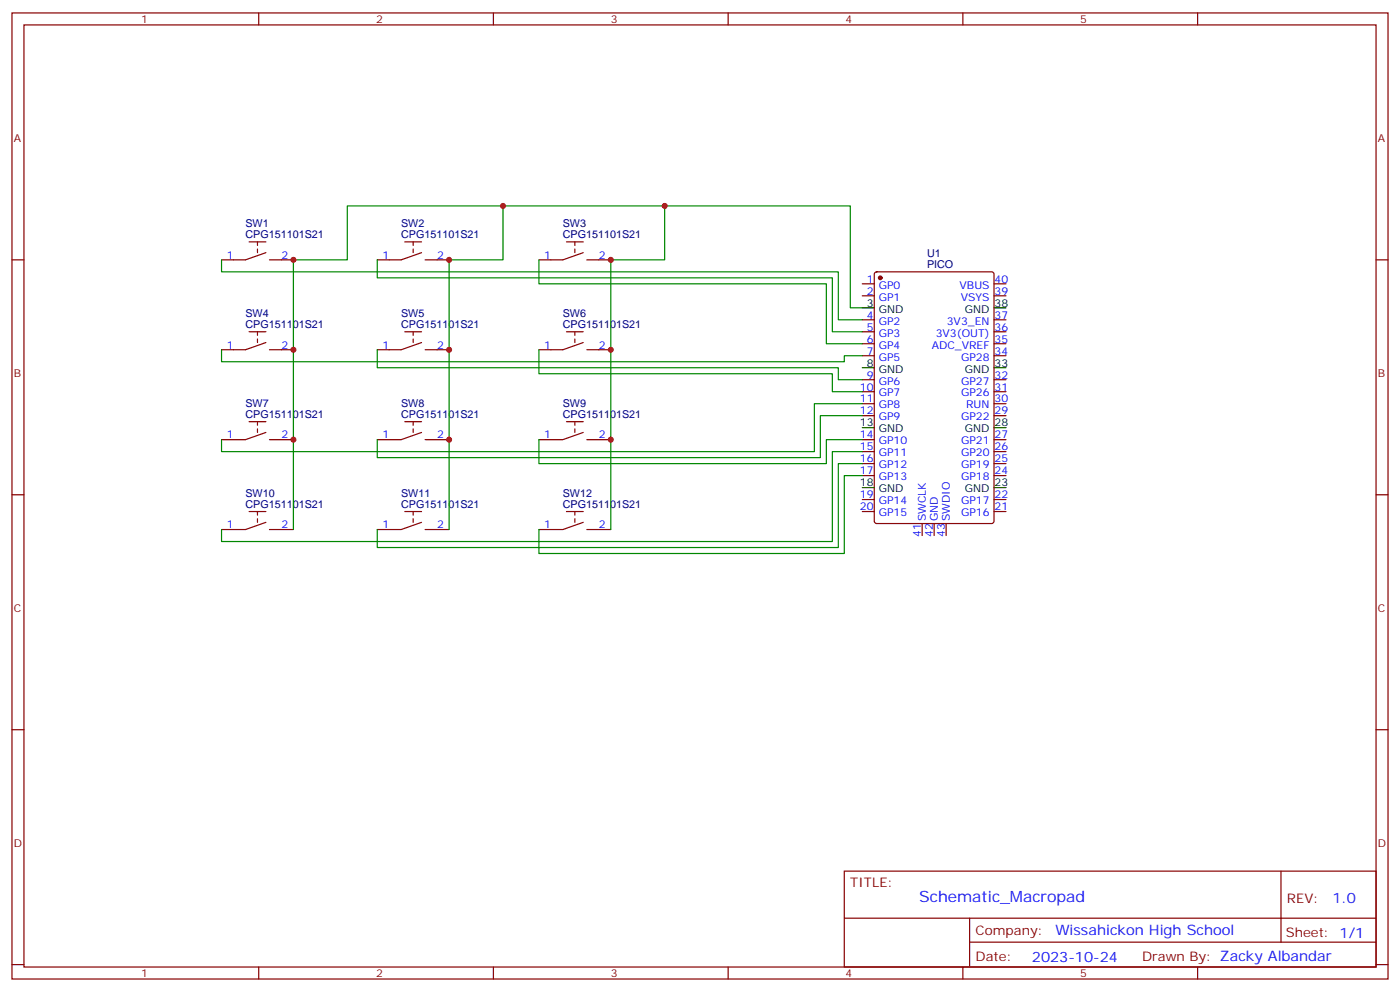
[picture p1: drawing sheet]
<svg xmlns="http://www.w3.org/2000/svg" width="412mm" height="292mm" viewBox="0 0 412 292" stroke-linecap="round" stroke-linejoin="round" font-family="sans-serif">
<g fill="none" stroke="#870000" stroke-width=".35">
<path d="M3.5 3.8h405.4v284.3h-405.4zM7.1 7.3h398.2v277.3h-398.2zM76.2 3.8v3.5M145.3 3.8v3.5M214.5 3.8v3.5M283.6 3.8v3.5M352.8 3.8v3.5M3.5 76.5h3.6M73.4 71.2h4.9M75.8 71.2v1M75.8 73.3v1.1M78.3 74.4l-6 2.1h-7"/>
<path d="M79.4 76.5h7M119.2 71.2h5M121.7 71.2v1M121.7 73.3v1.1M124.2 74.4l-6 2.1h-7.1M125.2 76.5h7.1M166.9 71.2h4.9M169.3 71.2v1M169.3 73.3v1.1M171.8 74.4l-6 2.1h-7.1M172.9 76.5h7M405.3 76.5h3.6"/>
<path d="M73.4 97.6h4.9M75.8 97.6v1.1M75.8 99.8v1M119.2 97.6h5M121.7 97.6v1.1M121.7 99.8v1M166.9 97.6h4.9M169.3 97.6v1.1M169.3 99.8v1M254 97.6h3.5M254 83.5h3.5M254 87.1h3.5"/>
<path d="M254 94.1h3.5M257.8 80.2l.4-.2h33.9l.7 .4v73l-.5 .6-34.1 .1-.6-.5-.1-72.9zM292.8 97.6h3.5M292.8 83.5h3.5M292.8 87.1h3.5M292.8 94.1h3.5M78.3 100.8l-6 2.1h-7M79.4 102.9h7M124.2 100.8l-6 2.1h-7.1M125.2 102.9h7.1M171.8 100.8l-6 2.1h-7.1M172.9 102.9h7"/>
<path d="M254 101.2h3.5M254 104.7h3.5M254 111.8h3.5M254 115.3h3.5M254 118.8h3.5M292.8 101.2h3.5M292.8 104.7h3.5M292.8 111.8h3.5M292.8 115.3h3.5M292.8 118.8h3.5M73.4 124.1h4.9M75.8 124.1v1.1"/>
<path d="M75.8 126.2v1.1M78.3 127.3l-6 2.1h-7M79.4 129.4h7M119.2 124.1h5M121.7 124.1v1.1M121.7 126.2v1.1M124.2 127.3l-6 2.1h-7.1M125.2 129.4h7.1M166.9 124.1h4.9M169.3 124.1v1.1M169.3 126.2v1.1M171.8 127.3l-6 2.1h-7.1"/>
<path d="M172.9 129.4h7M254 129.4h3.5M254 122.3h3.5M254 132.9h3.5M254 136.5h3.5M254 140h3.5M292.8 129.4h3.5M292.8 122.3h3.5M292.8 132.9h3.5M292.8 136.5h3.5M292.8 140h3.5M3.5 145.6h3.6"/>
<path d="M73.4 150.6h4.9M75.8 150.6v1M75.8 152.7v1M78.3 153.7l-6 2.2h-7M79.4 155.9h7M119.2 150.6h5M121.7 150.6v1M121.7 152.7v1M124.2 153.7l-6 2.2h-7.1M125.2 155.9h7.1M166.9 150.6h4.9M169.3 150.6v1"/>
<path d="M169.3 152.7v1M171.8 153.7l-6 2.2h-7.1M172.9 155.9h7M254 150.6h3.5M254 147h3.5M271.6 154.1v3.5M275.2 154.1v3.5M278.7 154.1v3.5M292.8 150.6h3.5M292.8 147h3.5M405.3 145.6h3.6M3.5 214.8h3.6"/>
<path d="M405.3 214.8h3.6M248.7 256.4h156.6v28.2h-156.6zM377.3 256.4v20.9M248.7 270.2h156.5M285.6 277.3h119.6M285.6 270.2v14.2M3.5 283.9h3.6M76.2 284.6v3.5M145.3 284.6v3.5M214.5 284.6v3.5M283.6 284.6v3.5M352.8 284.6v3.5"/>
<path d="M405.3 283.9h3.6"/>
</g>
<circle cx="259.3" cy="81.8" r=".53" fill="#870000" stroke="#870000" stroke-width=".35"/>
<path d="M254 90.6h3.5M292.8 90.6h3.5M254 108.2h3.5M292.8 108.2h3.5M254 125.9h3.5M292.8 125.9h3.5M254 143.5h3.5M292.8 143.5h3.5" fill="none" stroke="#000" stroke-width=".35"/>
<g fill="none" stroke="#008700" stroke-width=".35">
<path d="M65.3 76.5v3.5h181.6v14.1h7.1M111.1 76.5v5.3h134.1v15.8h8.8M148.2 60.6v15.9h-15.9v79.4M158.7 76.5v7h84.7v17.7h10.6M195.8 60.6v15.9h-15.9v79.4M254 90.6h-3.5v-30h-148.2v15.9h-15.9v79.4M65.3 102.9v3.6h183.4v-1.8h5.3M111.1 102.9v5.3h135.8v3.6h7.1M158.7 102.9v7.1h86.5v5.3h8.8M254 118.8h-14.1v14.1h-174.6v-3.5M158.7 129.4v7.1h84.7v-7.1h10.6M254 132.9h-8.8v26.5h-179.9v-3.5"/>
<path d="M254 136.5h-7.1v24.6h-135.8v-5.2M254 140h-5.3v22.9h-90v-7M254 122.3h-12.3v12.4h-130.6v-5.3"/>
</g>
<g fill="#c00">
<circle cx="132.3" cy="102.9" r=".88"/>
<circle cx="132.3" cy="129.4" r=".88"/>
<circle cx="179.9" cy="102.9" r=".88"/>
<circle cx="179.9" cy="129.4" r=".88"/>
<circle cx="179.9" cy="76.5" r=".88"/>
<circle cx="132.3" cy="76.5" r=".88"/>
<circle cx="86.4" cy="102.9" r=".88"/>
<circle cx="86.4" cy="129.4" r=".88"/>
<circle cx="148.2" cy="60.6" r=".88"/>
<circle cx="195.8" cy="60.6" r=".88"/>
<circle cx="86.4" cy="76.5" r=".88"/>
</g>
<text font-size="4.6" fill="#00f" x="270.8" y="265.4">Schematic_Macropad</text>
<g font-size="4.2" fill="#00f">
<text x="392.5" y="265.7">1.0</text>
<text x="310.9" y="275.2">Wissahickon High School</text>
<text x="304" y="283">2023-10-24</text>
</g>
<g font-size="3.9" fill="#800">
<text x="250.5" y="261">TITLE:</text>
<text x="379.1" y="265.7">REV:</text>
<text x="287.4" y="275.2">Company:</text>
<text x="378.7" y="275.8">Sheet: 1/1</text>
<text x="287.4" y="282.9">Date:</text>
<text x="336.4" y="282.9">Drawn By: Zacky Albandar</text>
</g>
<g font-size="3.2" fill="#800">
<text x="41.6" y="6.8">1</text>
<text x="110.8" y="6.8">2</text>
<text x="179.9" y="6.8">3</text>
<text x="249.1" y="6.8">4</text>
<text x="318.2" y="6.8">5</text>
<text x="4.1" y="41.9">A</text>
<text x="405.9" y="41.9">A</text>
<text x="4.1" y="111.1">B</text>
<text x="405.9" y="111.1">B</text>
<text x="4.1" y="180.2">C</text>
<text x="405.9" y="180.2">C</text>
<text x="4.1" y="249.3">D</text>
<text x="405.9" y="249.3">D</text>
<text x="41.6" y="287.6">1</text>
<text x="110.8" y="287.6">2</text>
<text x="179.9" y="287.6">3</text>
<text x="249.1" y="287.6">4</text>
<text x="318.2" y="287.6">5</text>
</g>
<g font-size="3.2" fill="#000080">
<text x="72.3" y="70.1">CPG151101S21</text>
<text x="72.3" y="66.9">SW1</text>
<text x="118.1" y="70.1">CPG151101S21</text>
<text x="118.1" y="66.9">SW2</text>
<text x="165.8" y="70.1">CPG151101S21</text>
<text x="165.8" y="66.9">SW3</text>
<text x="273.1" y="75.8">U1</text>
<text x="273.1" y="79">PICO</text>
<text x="72.3" y="93.4">SW4</text>
<text x="118.1" y="93.4">SW5</text>
<text x="165.8" y="93.4">SW6</text>
<text x="72.3" y="96.6">CPG151101S21</text>
<text x="118.1" y="96.6">CPG151101S21</text>
<text x="165.8" y="96.6">CPG151101S21</text>
<text x="72.3" y="119.9">SW7</text>
<text x="118.1" y="119.9">SW8</text>
<text x="165.8" y="119.9">SW9</text>
<text x="72.3" y="123">CPG151101S21</text>
<text x="118.1" y="123">CPG151101S21</text>
<text x="165.8" y="123">CPG151101S21</text>
<text x="72.3" y="149.5">CPG151101S21</text>
<text x="72.3" y="146.3">SW10</text>
<text x="118.1" y="149.5">CPG151101S21</text>
<text x="118.1" y="146.3">SW11</text>
<text x="165.8" y="149.5">CPG151101S21</text>
<text x="165.8" y="146.3">SW12</text>
</g>
<g font-size="3.2" fill="#00f">
<text x="66.8" y="76.1">1</text>
<text x="82.9" y="76.1">2</text>
<text x="112.6" y="76.1">1</text>
<text x="128.8" y="76.1">2</text>
<text x="160.3" y="76.1">1</text>
<text x="176.4" y="76.1">2</text>
<text x="255.3" y="83.2">1</text>
<text x="293" y="83.2">40</text>
<text x="255.3" y="86.7">2</text>
<text x="258.8" y="84.9">GP0</text>
<text x="258.8" y="88.5">GP1</text>
<text x="282.7" y="84.9">VBUS</text>
<text x="283" y="88.5">VSYS</text>
<text x="293" y="86.7">39</text>
<text x="255.3" y="93.8">4</text>
<text x="258.8" y="95.5">GP2</text>
<text x="278.9" y="95.5">3V3_EN</text>
<text x="293" y="93.8">37</text>
<text x="255.3" y="97.3">5</text>
<text x="255.3" y="100.8">6</text>
<text x="258.8" y="99.1">GP3</text>
<text x="275.6" y="99.1">3V3(OUT)</text>
<text x="293" y="100.8">35</text>
<text x="293" y="97.3">36</text>
<text x="66.8" y="102.6">1</text>
<text x="82.9" y="102.6">2</text>
<text x="112.6" y="102.6">1</text>
<text x="128.8" y="102.6">2</text>
<text x="160.3" y="102.6">1</text>
<text x="176.4" y="102.6">2</text>
<text x="255.3" y="104.4">7</text>
<text x="258.8" y="102.6">GP4</text>
<text x="258.8" y="106.1">GP5</text>
<text x="274.5" y="102.6">ADC_VREF</text>
<text x="283.1" y="106.1">GP28</text>
<text x="293" y="104.4">34</text>
<text x="255.3" y="111.4">9</text>
<text x="258.8" y="113.2">GP6</text>
<text x="283.1" y="113.2">GP27</text>
<text x="293" y="111.4">32</text>
<text x="253.3" y="114.9">10</text>
<text x="253.3" y="118.5">11</text>
<text x="258.8" y="116.7">GP7</text>
<text x="283.1" y="116.7">GP26</text>
<text x="293" y="118.5">30</text>
<text x="293" y="114.9">31</text>
<text x="253.3" y="122">12</text>
<text x="258.8" y="120.2">GP8</text>
<text x="258.8" y="123.8">GP9</text>
<text x="283.1" y="123.8">GP22</text>
<text x="284.6" y="120.2">RUN</text>
<text x="293" y="122">29</text>
<text x="66.8" y="129">1</text>
<text x="82.9" y="129">2</text>
<text x="112.6" y="129">1</text>
<text x="128.8" y="129">2</text>
<text x="160.3" y="129">1</text>
<text x="176.4" y="129">2</text>
<text x="253.3" y="129">14</text>
<text x="258.8" y="130.8">GP10</text>
<text x="283.1" y="130.8">GP21</text>
<text x="293" y="129">27</text>
<text x="253.3" y="132.6">15</text>
<text x="253.3" y="136.1">16</text>
<text x="258.8" y="134.3">GP11</text>
<text x="258.8" y="137.9">GP12</text>
<text x="283.1" y="137.9">GP19</text>
<text x="283.1" y="134.3">GP20</text>
<text x="293" y="136.1">25</text>
<text x="293" y="132.6">26</text>
<text x="253.3" y="139.6">17</text>
<text x="258.8" y="141.4">GP13</text>
<text x="283.1" y="141.4">GP18</text>
<text x="293" y="139.6">24</text>
<text x="253.3" y="146.7">19</text>
<text x="258.8" y="148.4">GP14</text>
<text x="283.1" y="148.4">GP17</text>
<text x="293" y="146.7">22</text>
<text x="66.8" y="155.5">1</text>
<text x="82.9" y="155.5">2</text>
<text x="112.6" y="155.5">1</text>
<text x="128.8" y="155.5">2</text>
<text x="160.3" y="155.5">1</text>
<text x="176.4" y="155.5">2</text>
<text x="253.3" y="150.2">20</text>
<text x="258.8" y="152">GP15</text>
<text x="272.7" y="153.4" transform="rotate(-90 272.7 153.4)">SWCLK</text>
<text x="276.2" y="153.4" transform="rotate(-90 276.2 153.4)">GND</text>
<text x="279.8" y="153.4" transform="rotate(-90 279.8 153.4)">SWDIO</text>
<text x="283.1" y="152">GP16</text>
<text x="293" y="150.2">21</text>
<text x="271.3" y="158.1" transform="rotate(-90 271.3 158.1)">41</text>
<text x="274.8" y="158.1" transform="rotate(-90 274.8 158.1)">42</text>
<text x="278.3" y="158.1" transform="rotate(-90 278.3 158.1)">43</text>
</g>
<g font-size="3.2">
<text x="255.3" y="90.2">3</text>
<text x="258.8" y="92">GND</text>
<text x="284.2" y="92">GND</text>
<text x="293" y="90.2">38</text>
<text x="255.3" y="107.9">8</text>
<text x="293" y="107.9">33</text>
<text x="258.8" y="109.6">GND</text>
<text x="284.2" y="109.6">GND</text>
<text x="253.3" y="125.5">13</text>
<text x="293" y="125.5">28</text>
<text x="258.8" y="127.3">GND</text>
<text x="284.2" y="127.3">GND</text>
<text x="253.3" y="143.2">18</text>
<text x="293" y="143.2">23</text>
<text x="258.8" y="144.9">GND</text>
<text x="284.2" y="144.9">GND</text>
</g>
</svg>
